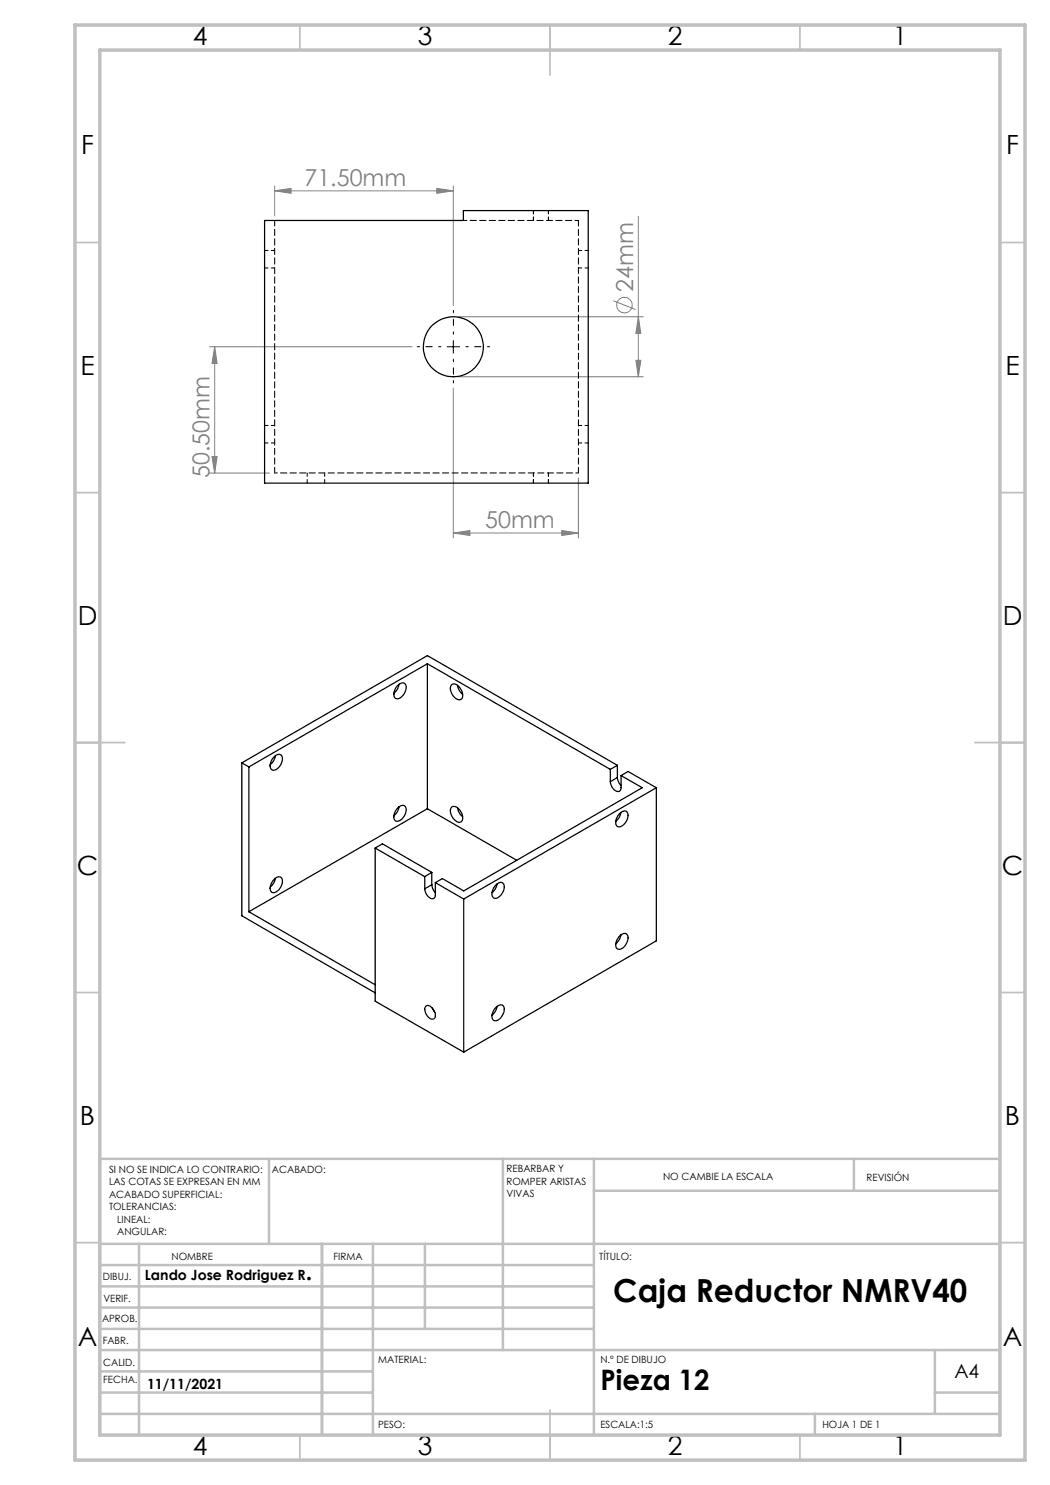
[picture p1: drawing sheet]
<svg xmlns="http://www.w3.org/2000/svg" width="210mm" height="297mm" viewBox="0 0 210 297" stroke-linecap="round" stroke-linejoin="round" font-family="sans-serif">
<g fill="none" stroke="#808080" stroke-width=".2">
<path d="M54.9 38.2l3.3-.5v1zM54.9 37.2v5.9M54.9 38.2h35.8M87.3 37.7l3.4 .5-3.4 .5zM90.7 37.2v23.9M127.7 43.2v32.1M41.9 69.4h40.5M42.9 69.4l.5 3.3h-1zM42.9 69.4v25.2M90.7 77.6v30M91.7 63.4h37M91.7 75.3h37"/>
<path d="M122.7 60.1l4.4 1.8M127.2 72.1h1l-.5 3.2zM127.7 63.4l.5 3.3h-1zM41.9 94.6h12M42.4 91.3h1l-.5 3.3zM115.7 95.6v12M90.7 106.6l3.3-.5v1zM90.7 106.6h25M112.4 106.1l3.3 .5-3.3 .5z"/>
<circle cx="124.9" cy="61" r="1.56"/>
</g>
<path d="M88.2 69.3h-4.8M90.7 66.8v-4.7M90.7 71.8v4.8M93.2 69.3h4.7" fill="none" stroke="#000" stroke-width=".2" stroke-dasharray="15.2 1.3 1.3 1.3" stroke-dashoffset="14.8"/>
<path d="M89.4 69.4h2.5M90.7 68.1v2.5" fill="none" stroke="#000" stroke-width=".2"/>
<g fill="none" stroke="#c0c0c0" stroke-width=".35">
<path d="M60 5v5M110 5v10M160 5v5M15 48.5h5M200 48.5h5M15 98.5h5M200 98.5h5M15 148.5h10M195 148.5h10M15 198.5h5M200 198.5h5M15 248.5h5"/>
<path d="M200 248.5h5M60 287v5M110 282v10M160 287v5"/>
</g>
<g fill="none" stroke="#c0c0c0" stroke-width=".5">
<path d="M53.8 231.8v17M100.6 231.8v38.2M118.8 231.8v55.2M118.8 238.2h81.2M170.8 231.8v6.4M200 231.8h-180v55.2M20 248.8h180M20 257.3h98.8M20 253h98.8M27.8 248.8v38.2M64.4 248.8v38.2M74.6 248.8v38.2"/>
<path d="M85 248.8v17M20 265.8h98.8M20 261.5h98.8M20 278.5h54.6M20 274.3h54.6M20 270h180M187 278.5h13M187 270v12.8M20 282.8h180M163 282.8v4.2"/>
</g>
<path d="M15 5h190v287h-190zM20 10h180v277h-180z" fill="none" stroke="#c0c0c0" stroke-width=".7"/>
<g fill="#808080">
<path d="M42.9 69.4l.5 3.3h-1zM42.4 91.3h1l-.5 3.3zM127.7 63.4l.5 3.3h-1zM127.2 72.1h1l-.5 3.2z"/>
<path d="M90.7 106.6l3.3-.5v1zM112.4 106.1l3.3 .5-3.3 .5zM54.9 38.2l3.3-.5v1zM87.3 37.7l3.4 .5-3.4 .5z"/>
</g>
<g fill="none" stroke="#000" stroke-width=".25">
<path d="M52.9 44.1h39.8v-2h25v54.5h-64.8zM79.5 137.2a.94 .94 0 0 1 .8-.6 .94 .94 0 0 1 .9 .5 2.24 2.24 0 0 1-1.9 2.6 1.18 1.18 0 0 1-.3-1.7zM79.8 136.9a2.66 2.66 0 0 1-1 1.7M85.5 132.7l-35.7 20.7M85.5 132.7l36.6 21.2M85.5 132.7v29M90.3 137a1.14 1.14 0 0 1 1.6 .5 2 2 0 0 1 .4 2.3 1.39 1.39 0 0 1-1.9-1l-.3-1.1zM91.5 137.1a2.66 2.66 0 0 0 1 1.7M48.4 152.6l1.4 .8M48.4 152.6l37.1-21.5 38 22M48.4 152.6v30.6l26.6 15.4M49.8 153.4v28.9"/>
<path d="M54.8 151.4a.94 .94 0 0 1 .8-.5 .94 .94 0 0 1 .8 .5 2.47 2.47 0 0 1-1.6 2.7 .97 .97 0 0 1-.7-1.5zM55.1 151.2a2.66 2.66 0 0 1-1.1 1.7M122.1 153.9v2.4M123.5 155.5l.2 .8 .5 .8M123.5 153.1l-1.4 .8M123.5 155.5l-1.4 .8M123.5 153.1v2.4M124.2 155.1v2.4a.69 .69 0 0 1-.4 .8 .69 .69 0 0 1-.8-.2l-.6-.7-.3-1.1M124.2 155.1l4.2 2.4-35.7 20.7-4.2-2.5-1.4 .8M124.2 155.1l1.4-.8 5.7 3.2M131.3 157.5l-38.6 22.3M131.3 157.5v30.7l-38.6 22.2"/>
<path d="M55 175.7a.88 .88 0 0 1 1.2-.2 .88 .88 0 0 1 .2 1.2 1.96 1.96 0 0 1-2 1.8 1.99 1.99 0 0 1 .6-2.8zM55.1 175.6a2.84 2.84 0 0 1-1.1 1.8M75 169.6l1.5-.8 9.9 5.7M75 169.6l9.9 5.7M75 169.6v30.6l17.7 10.2M79.7 161.4a.88 .88 0 0 1 1.2-.2 .88 .88 0 0 1 .3 1.2 1.96 1.96 0 0 1-2.1 1.8 1.99 1.99 0 0 1 .6-2.8zM79.8 161.4a2.84 2.84 0 0 1-1 1.8M84.9 175.3v2.5M85.5 161.7l-35.7 20.6M85.5 161.7l17.8 10.3M86.4 176.9l.2 .9 .5 .7M86.4 176.9l-1.5 .9"/>
<path d="M86.4 174.5l-1.5 .8M86.4 174.5v2.4M87.1 176.5v2.5a.72 .72 0 0 1-.6 .8 .72 .72 0 0 1-.8-.5l-.5-.7-.3-.8M87.1 176.5l5.6 3.3M90.4 161.4a2.04 2.04 0 0 1 2.1 2.3 .8 .8 0 0 1-.6 .8 .8 .8 0 0 1-.9-.4 2.22 2.22 0 0 1-.7-2.6zM91.5 161.6a2.84 2.84 0 0 0 1 1.8M92.7 179.8v30.6M99.2 176.9a.87 .87 0 0 1 1.2-.4 .87 .87 0 0 1 .4 1.2 2.12 2.12 0 0 1-2 1.9 1.78 1.78 0 0 1 .4-2.7zM99.4 176.8a2.91 2.91 0 0 1-1 1.7M124 162.7l.2-.2a.82 .82 0 0 1 1.1-.2 .82 .82 0 0 1 .3 1.1 2.35 2.35 0 0 1-1.8 2 1.07 1.07 0 0 1-.5-1.6zM124.2 162.5a2.66 2.66 0 0 1-1 1.7M49.8 182.3l25.2 14.7"/>
<path d="M124 187.1a.88 .88 0 0 1 .8-.4 .88 .88 0 0 1 .8 .6 2.37 2.37 0 0 1-1.8 2.6 1.05 1.05 0 0 1-.5-1.6zM124.2 187a2.84 2.84 0 0 1-1 1.8M85.2 201.3a1.13 1.13 0 0 1 1.5 .7 1.18 1.18 0 0 1-.2 1.8 1.91 1.91 0 0 1-1.3-2.5zM86.5 201.6l.5 .9M99 201.7a1.08 1.08 0 0 1 1.8-.3 2.55 2.55 0 0 1-1.6 2.7 .87 .87 0 0 1-.8-1.3zM99.4 201.3a3.1 3.1 0 0 1-1 1.8"/>
<circle cx="90.7" cy="69.4" r="6"/>
</g>
<g fill="none" stroke="#000" stroke-width=".2" stroke-dasharray="1.3 .6" stroke-dashoffset=".6">
<path d="M52.9 53.6h2M54.9 50.1h-2M92.7 44.1h23M106.7 42.1v2M109.7 42.1v2M109.7 44.1v-2M115.7 53.6h2M117.7 50.1h-2M52.9 88.6h2M54.9 85.1h-2M61.4 94.6v2M64.9 96.6v-2"/>
<path d="M106.7 94.6v2M109.7 94.6v2M109.7 96.6v-2M115.7 88.6h2M117.7 85.1h-2"/>
</g>
<path d="M54.9 94.6v-50.5M115.7 94.6v-50.5" fill="none" stroke="#000" stroke-width=".2" stroke-dasharray="1.3 .6" stroke-dashoffset=".1"/>
<path d="M54.9 94.6h60.8" fill="none" stroke="#000" stroke-width=".2" stroke-dasharray="1.3 .6" stroke-dashoffset=".7"/>
<text font-size="6.3" x="122.7" y="260.4">Caja Reductor NMRV40</text>
<text font-size="5.6" x="120.1" y="277.9">Pieza 12</text>
<g font-size="5.3">
<text x="38.5" y="9">4</text>
<text x="83.5" y="9">3</text>
<text x="133.6" y="9">2</text>
<text x="178.6" y="9">1</text>
<text x="16.2" y="30.8">F</text>
<text x="201.2" y="30.8">F</text>
<text x="16.1" y="75">E</text>
<text x="201.1" y="75">E</text>
<text x="15.5" y="125">D</text>
<text x="200.5" y="125">D</text>
<text x="15.4" y="175">C</text>
<text x="200.4" y="175">C</text>
<text x="16" y="225">B</text>
<text x="201" y="225">B</text>
<text x="15.5" y="269.3">A</text>
<text x="200.5" y="269.3">A</text>
<text x="38.5" y="291">4</text>
<text x="83.5" y="291">3</text>
<text x="133.6" y="291">2</text>
<text x="178.6" y="291">1</text>
</g>
<g font-size="4.7" fill="#808080">
<text x="60.9" y="37.1">71.50mm</text>
<text x="126.6" y="58.4" transform="rotate(-90 126.6 58.4)">24mm</text>
<text x="41.9" y="95.6" transform="rotate(-90 41.9 95.6)">50.50mm</text>
<text x="97" y="105.6">50mm</text>
</g>
<text font-size="4.7" x="61.2" y="256.1">.</text>
<text font-size="3.9" x="190.9" y="275.5">A4</text>
<g font-size="2.8">
<text x="28.9" y="256.1">Lando Jose Rodriguez R</text>
<text x="29.4" y="277.9">11/11/2021</text>
</g>
<g font-size="2">
<text x="21.8" y="234.6">SI NO SE INDICA LO CONTRARIO:</text>
<text x="21.8" y="237.1">LAS COTAS SE EXPRESAN EN MM</text>
<text x="21.8" y="239.6">ACABADO SUPERFICIAL:</text>
<text x="54.4" y="234.6">ACABADO:</text>
<text x="101.3" y="234.5">REBARBAR Y</text>
<text x="101.3" y="237">ROMPER ARISTAS</text>
<text x="101.3" y="239.5">VIVAS</text>
<text x="132.6" y="236">NO CAMBIE LA ESCALA</text>
<text x="173.3" y="236.2">REVISIÓN</text>
<text x="21.8" y="242.1">TOLERANCIAS:</text>
<text x="23.4" y="244.6">LINEAL:</text>
<text x="23.4" y="247.1">ANGULAR:</text>
<text x="34.3" y="252">NOMBRE</text>
<text x="66.7" y="251.9">FIRMA</text>
<text x="119.9" y="251.9">TÍTULO:</text>
<text x="20.6" y="256.1">DIBUJ.</text>
<text x="20.7" y="260.3">VERIF.</text>
<text x="20.4" y="264.4">APROB.</text>
<text x="20.5" y="268.8">FABR.</text>
<text x="20.7" y="273.1">CALID.</text>
<text x="75.6" y="272.5">MATERIAL:</text>
<text x="120.1" y="272.5">N.º DE DIBUJO</text>
<text x="20.7" y="276.7">FECHA.</text>
<text x="75.6" y="285.5">PESO:</text>
<text x="120.1" y="285.6">ESCALA:1:5</text>
<text x="164.5" y="285.6">HOJA 1 DE 1</text>
</g>
</svg>
